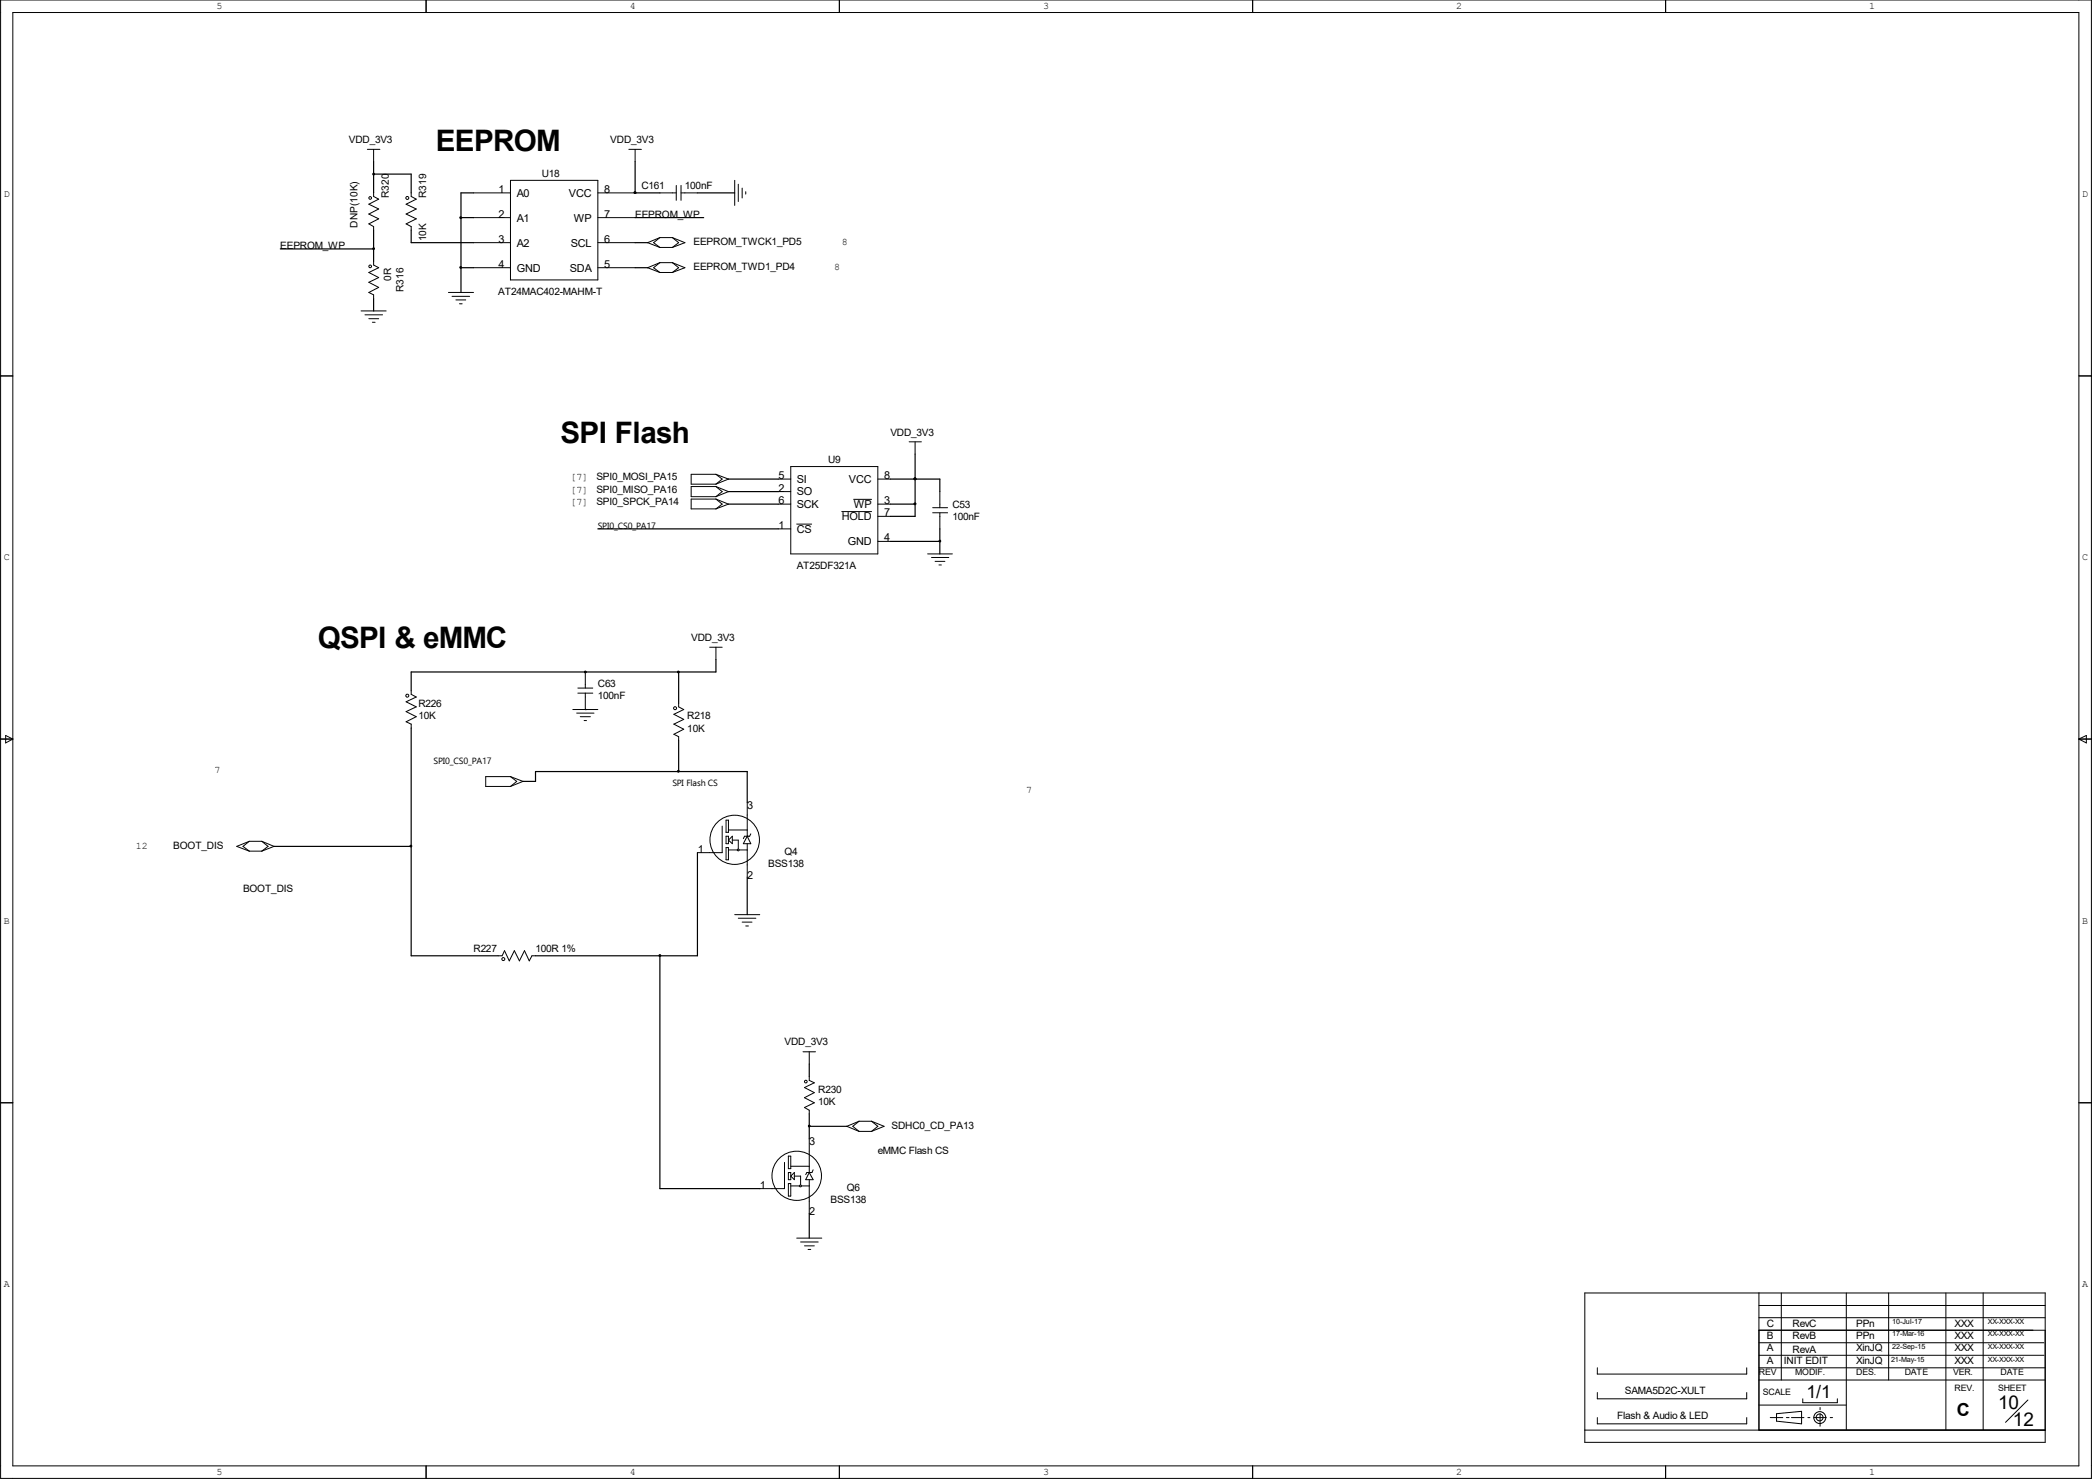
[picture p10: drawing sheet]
<svg xmlns="http://www.w3.org/2000/svg" width="297mm" height="210mm" viewBox="0 0 297 210" stroke-linecap="round" stroke-linejoin="round" font-family="sans-serif">
<g fill="none" stroke="#000" stroke-width=".14">
<path d="M.1 0h296.8v209.9h-296.8zM1.8 1.8h293.3v206.4h-293.3zM60.5 0v1.8M119.2 0v1.8M177.8 0v1.8M236.5 0v1.8M52.2 21.2h1.7M53 37.1v.5l.8 .4-1.4 .7 1.4 .7-1.4 .7 1.4 .7-1.4 .7 .6 .4v.5M53 21.2v1.7M53 27.4v.5l.8 .4-1.4 .7 1.4 .7-1.4 .7 1.4 .7-1.4 .7 .6 .4v.5M58.4 27.4v.5l.7 .4-1.4 .7 1.4 .7-1.4 .7 1.4 .7-1.4 .7 .7 .4v.5M67.2 27.4h5.3"/>
<path d="M67.2 30.9h5.3M67.2 34.5h5.3M67.2 38h5.3M72.5 25.6h12.4v14.2h-12.4zM84.9 27.4h5.3M84.9 30.9h5.3M84.9 34.5h5.3M84.9 38h5.3M89.3 21.2h1.8M90.2 21.2v1.7M93.7 27.4h2.3M93.7 38.7h1.8"/>
<path d="M93.7 37.3h1.8M93.7 37.3l-1.8 .7 1.8 .7M93.7 37.3l-.9 .7 .9 .7M93.7 35.1h1.8M93.7 33.7h1.8M93.7 33.7l-1.8 .8 1.8 .6M93.7 33.7l-.9 .8 .9 .6M95.5 37.3l1.7 .7-1.7 .7M95.5 37.3l.9 .7-.9 .7M95.5 33.7l1.7 .8-1.7 .6M95.5 33.7l.9 .8-.9 .6M96 26.3v2.1"/>
<path d="M96.7 27.4h2.3M96.7 26.3v2.1M104.3 25.6v3.6M104.8 26.2v2.4M105.4 26.7v1.4M105.9 27.2v.4M.1 53.4h1.7M51.3 44.2h3.5M51.8 44.7h2.5M52.4 45.3h1.4M52.9 45.8h.4M63.7 41.5h3.5"/>
<path d="M64.2 42.1h2.5M64.7 42.6h1.4M65.2 43.1h.4M295.1 53.4h1.8M101.6 67.4h-3.5v1.3h3.5M101.6 67.4l1.8 .6-1.8 .7M101.6 69.1h-3.5v1.4h3.5M101.6 70.9h-3.5v1.4h3.5M101.6 67.4l.9 .6-.9 .7M101.6 69.1l1.8 .7-1.8 .7M101.6 69.1l.9 .7-.9 .7M101.6 70.9l1.8 .7-1.8 .7"/>
<path d="M101.6 70.9l.9 .7-.9 .7M110.5 68h1.8M110.5 75.1h1.8M110.5 71.6h1.8M110.5 69.8h1.8M112.3 66.3h12.3v12.4h-12.3zM113.1 74.4h2.1M119.5 72.6h4.2M121.2 70.9h2.5M124.6 73.3h1.8M124.6 76.9h1.8M124.6 68h1.8"/>
<path d="M124.6 71.6h1.8M129.1 62.7h1.7M129.9 62.7v1.8M131.7 78.7h3.5M132.2 79.2h2.5M132.4 72.1h2.1M132.4 72.8h2.1M132.8 79.7h1.4M133.4 69.8v2.3M133.4 72.8v2.3M58.4 98.1v.5l.7 .4-1.4 .7 1.4 .7-1.4 .6 1.4 .8-1.4 .7 .7 .3v.6M82 97.7h2.2"/>
<path d="M82 98.4h2.2M83.1 95.4v2.3M83.1 98.4v2.4M96.4 99.9v.5l.7 .4-1.4 .6 1.4 .8-1.4 .6 1.4 .7-1.4 .8 .7 .3v.5M100.8 91.9h1.7M101.6 91.9v1.7M133.3 80.2h.3M.1 104.9h1.7M.8 104.4l1 .5-1 .6zM35.4 119.5l-1.8 .7 1.8 .7M35.4 119.5h1.8M35.4 119.5l-.9 .7 .9 .7"/>
<path d="M37.2 119.5l1.7 .7-1.7 .7M37.2 119.5l.9 .7-.9 .7M72.5 110.3h-3.5v1.4h3.5M72.5 110.3l1.8 .7-1.8 .7M72.5 110.3l.9 .7-.9 .7M81.3 100.8h3.6M81.9 101.3h2.4M82.4 101.8h1.4M82.9 102.3h.4M102.5 117.3v3.8h-3.5M103.1 116.5h.3v1.7h-.3zM103.1 118.7h.3v1.1h-.3z"/>
<path d="M103.4 117.9h2.7M104 118.7v1.1l-.6-.5zM104 119.3h.8v1.2M106.1 118.7h.1M106.1 114v4.7M106.1 119.8v4.8M106.1 118.7l.5 1.1h-1.1zM106.6 118.4l-.2 .3h-.7l-.2 .4M295.1 104.9h1.8M295.1 104.9l1.1-.5v1.1zM35.4 120.9h1.8M70.7 135.7h.6l.3-.7 .7 1.4 .7-1.4 .7 1.4 .8-1.4 .6 1.4 .4-.7h.5"/>
<path d="M103.1 120.4h.3v1.7h-.3zM103.4 120.7h1.2M104.3 129.9h3.6M104.8 130.4h2.5M105 120.7h1.1M105.4 130.9h1.4M105.9 131.5h.4M.1 156.6h1.7M114 149.4h1.8M114.9 149.4v1.7M114.9 152.9v.5l.7 .4-1.4 .6 1.4 .8-1.4 .7 1.4 .7-1.4 .7 .7 .3v.6M122 159.2h1.7"/>
<path d="M122 159.2l-1.8 .7 1.8 .8M122 159.2l-.9 .7 .9 .8M123.7 159.2l1.8 .7-1.8 .8M123.7 159.2l.9 .7-.9 .8M295.1 156.6h1.8M111.4 165.1v3.7h-3.5M111.9 164.2h.4v1.7h-.4zM111.9 166.5h.4v1h-.4zM111.9 168.1h.4v1.7h-.4zM112.3 168.4h1.2M112.3 165.6h2.6M112.8 166.5v1l-.5-.5z"/>
<path d="M112.8 167h.9v1.2M113.1 175.8h3.6M113.5 168.3h.2v.2h-.2zM113.7 176.4h2.5M113.8 168.4h1.1M114.2 176.9h1.4M114.7 177.4h.4M114.9 166.5h.1M114.9 161.7v4.8M114.9 167.5v4.8M114.9 166.5l.5 1h-1zM115.4 166.1l-.1 .4h-.7l-.2 .3"/>
<path d="M122 160.7h1.7M225 183.6h65.4v21.2h-65.4zM226.8 194.2v.9h21.2v-.9M226.8 197.7v.9h21.2v-.9M249.7 185.4h40.7M249.7 192.4h40.5M249.7 190.7h40.5M249.7 188.9h40.7M249.7 187.1h40.7M249.7 196h40.7M249.7 183.6v19.5M249.7 199.5h12.4"/>
<path d="M249.7 194.2h40.7M252.9 183.6v12.4M255.9 198.6v.6h5v-.6M258.4 199.9v.3M262.1 183.6v19.5M268.1 183.6v12.4M276.3 183.6v19.5M281.6 183.6v19.5M287.9 198.8l-3.2 3.2M60.5 208.2v1.7M119.2 208.2v1.7M177.8 208.2v1.7"/>
<path d="M225 203.1h65.4M226.8 201.3v.9h21.2v-.9M236.5 208.2v1.7M251.3 201.3h1.8M252.2 200.7l3.6-.3v1.8l-3.6-.4zM253.6 201.3h.4M254.3 201.3h1.8M256.7 201.3h.3M257.5 201.3h1.8M258.4 200.7v1.8M259.8 201.3h.4"/>
<circle cx="52.6" cy="37.8" r=".19"/>
<circle cx="52.6" cy="28.1" r=".19"/>
<circle cx="57.8" cy="28.1" r=".21"/>
<circle cx="57.8" cy="98.8" r=".21"/>
<circle cx="95.8" cy="100.6" r=".21"/>
<circle cx="104.3" cy="119.3" r="3.5"/>
<circle cx="71.5" cy="136.2" r=".21"/>
<circle cx="104.8" cy="120.7" r=".13"/>
<circle cx="114.4" cy="153.6" r=".19"/>
<circle cx="113.1" cy="167" r="3.5"/>
<circle cx="258.3" cy="201.3" r=".49"/>
<circle cx="258.4" cy="201.3" r=".85"/>
</g>
<g fill="none" stroke="#000" stroke-width=".17">
<path d="M39.8 35.3h13.2M53 24.7h5.4v2.7M53 22.9v4.5M53 32.7v4.4M58.4 32.7v1.8h8.8M65.4 38h1.8M65.4 30.9h1.8M67.2 27.4h-1.8v14.1M90.2 27.4h.1M90.2 38h1.7M90.2 34.5h1.7M90.2 27.4h3.5"/>
<path d="M90.2 30.9h9.7M90.2 22.9v4.5M99 27.4h5.3M53 42.4v1.8M84.9 75.1h25.6M103.4 71.6h7.1M103.4 69.8h7.1M103.4 68h7.1M126.4 71.6h3.5M126.4 68h7v1.8M126.4 76.9h7M129.9 68h.1"/>
<path d="M129.9 64.5v8.8h-3.5M133.4 75.1v3.6M83.1 95.4h.1M96.4 95.4v4.5M101.6 93.6v1.8h-43.2v2.7M58.4 103.4v32.3h12.3M74.3 111h1.7v-1.4h30.1v4.4M83.1 100.8h.1M96.4 105.1v4.5M38.9 120.2h19.5M93.7 135.7v33.1h14.2M99 121.1v14.6h-23"/>
<path d="M106.1 124.6v5.3M114.9 151.1v1.8M114.9 158.2v3.5M114.9 159.9h5.3M114.9 172.3v3.5"/>
</g>
<g fill="#000" stroke="#000" stroke-width=".14">
<path d="M90 27.3h.3v.1h-.3z" fill-rule="evenodd"/>
<path d="M129.8 71.5h.2v.1h-.2z" fill-rule="evenodd"/>
<path d="M129.8 67.9h.2v.2h-.2z" fill-rule="evenodd"/>
<path d="M129.8 67.9h.2v.2h-.2z" fill-rule="evenodd"/>
<circle cx="53" cy="24.7" r=".13"/>
<circle cx="53" cy="35.3" r=".13"/>
<circle cx="65.4" cy="38" r=".13"/>
<circle cx="65.4" cy="30.9" r=".13"/>
<circle cx="133.4" cy="76.8" r=".13"/>
<circle cx="83.1" cy="95.4" r=".13"/>
<circle cx="96.3" cy="95.4" r=".13"/>
<circle cx="96.3" cy="109.5" r=".13"/>
<circle cx="58.3" cy="120.1" r=".13"/>
<circle cx="93.7" cy="135.7" r=".13"/>
<circle cx="114.9" cy="159.9" r=".13"/>
</g>
<g font-size="4.2">
<text x="61.9" y="21.4">EEPROM</text>
<text x="79.6" y="62.9">SPI Flash</text>
<text x="45.1" y="92.1">QSPI &amp; eMMC</text>
</g>
<g font-size="2.7">
<text x="283.7" y="200">10</text>
<text x="285.8" y="202.5">12</text>
</g>
<g font-size="2.5">
<text x="256.5" y="198.5">1/1</text>
<text x="277.8" y="201.1">C</text>
</g>
<g font-size="1.6">
<text x="70.8" y="27.4">1</text>
<text x="73.4" y="27.9">A0</text>
<text x="80.8" y="27.9">VCC</text>
<text x="85.8" y="27.4">8</text>
<text x="70.8" y="30.9">2</text>
<text x="70.8" y="34.5">3</text>
<text x="73.4" y="31.5">A1</text>
<text x="73.4" y="35">A2</text>
<text x="81" y="35">SCL</text>
<text x="81.4" y="31.5">WP</text>
<text x="85.8" y="30.9">7</text>
<text x="85.8" y="34.5">6</text>
<text x="70.8" y="38">4</text>
<text x="73.4" y="38.6">GND</text>
<text x="80.9" y="38.6">SDA</text>
<text x="85.8" y="38">5</text>
<text x="110.5" y="71.6">6</text>
<text x="110.5" y="68">5</text>
<text x="110.5" y="69.8">2</text>
<text x="113.1" y="68.6">SI</text>
<text x="113.1" y="70.4">SO</text>
<text x="120.5" y="68.6">VCC</text>
<text x="125.5" y="68">8</text>
<text x="125.5" y="71.6">3</text>
<text x="110.5" y="75.1">1</text>
<text x="113.1" y="75.6">CS</text>
<text x="113.1" y="72.1">SCK</text>
<text x="119.5" y="73.9">HOLD</text>
<text x="120.4" y="77.4">GND</text>
<text x="121.2" y="72.1">WP</text>
<text x="125.5" y="73.3">7</text>
<text x="125.5" y="76.9">4</text>
<text x="106.1" y="114.9">3</text>
<text x="99.1" y="121.1">1</text>
<text x="106.1" y="124.8">2</text>
<text x="114.9" y="162.6">3</text>
<text x="107.9" y="168.8">1</text>
<text x="114.9" y="172.5">2</text>
</g>
<g font-size="1.4">
<text x="30.7" y="1.3">5</text>
<text x="89.4" y="1.3">4</text>
<text x="148.1" y="1.3">3</text>
<text x="206.8" y="1.3">2</text>
<text x="265.4" y="1.3">1</text>
<text x="49.5" y="20.3">VDD_3V3</text>
<text x="86.6" y="20.3">VDD_3V3</text>
<text x=".6" y="28">D</text>
<text x="55.2" y="28.1" transform="rotate(-90 55.2 28.1)">R320</text>
<text x="60.5" y="28.1" transform="rotate(-90 60.5 28.1)">R319</text>
<text x="76.9" y="25.1">U18</text>
<text x="91.1" y="26.8">C161</text>
<text x="97.2" y="26.8">100nF</text>
<text x="295.6" y="28">D</text>
<text x="39.8" y="35.3">EEPROM_WP</text>
<text x="50.8" y="32.3" transform="rotate(-90 50.8 32.3)">DNP(10K)</text>
<text x="60.5" y="34.3" transform="rotate(-90 60.5 34.3)">10K</text>
<text x="90.2" y="30.9">EEPROM_WP</text>
<text x="98.5" y="34.8">EEPROM_TWCK1_PD5</text>
<text x="119.5" y="34.8">8</text>
<text x="55.5" y="39.9" transform="rotate(-90 55.5 39.9)">0R</text>
<text x="57.3" y="41.5" transform="rotate(-90 57.3 41.5)">R316</text>
<text x="70.7" y="41.9">AT24MAC402-MAHM-T</text>
<text x="98.5" y="38.4">EEPROM_TWD1_PD4</text>
<text x="118.4" y="38.4">8</text>
<text x="117.6" y="65.7">U9</text>
<text x="126.4" y="61.8">VDD_3V3</text>
<text x="81" y="68.2">[7]</text>
<text x="81" y="70">[7]</text>
<text x="81" y="71.8">[7]</text>
<text x="84.7" y="68.2">SPI0_MOSI_PA15</text>
<text x="84.7" y="70">SPI0_MISO_PA16</text>
<text x="84.7" y="71.8">SPI0_SPCK_PA14</text>
<text x="135.2" y="72.1">C53</text>
<text x="135.2" y="73.9">100nF</text>
<text x=".6" y="79.6">C</text>
<text x="113.1" y="80.7">AT25DF321A</text>
<text x="295.6" y="79.6">C</text>
<text x="98.1" y="91">VDD_3V3</text>
<text x="59.4" y="100.4">R226</text>
<text x="84.9" y="97.5">C63</text>
<text x="84.9" y="99.3">100nF</text>
<text x="59.4" y="102.2">10K</text>
<text x="97.6" y="102.2">R218</text>
<text x="97.6" y="103.9">10K</text>
<text x="30.4" y="109.7">7</text>
<text x="145.7" y="112.6">7</text>
<text x="19.3" y="120.5">12</text>
<text x="24.6" y="120.5">BOOT_DIS</text>
<text x="109.1" y="123.1">BSS138</text>
<text x="111.4" y="121.4">Q4</text>
<text x=".6" y="131.2">B</text>
<text x="34.5" y="126.7">BOOT_DIS</text>
<text x="295.6" y="131.2">B</text>
<text x="67.2" y="135.2">R227</text>
<text x="76" y="135.2">100R 1%</text>
<text x="111.4" y="148.4">VDD_3V3</text>
<text x="116.2" y="155.2">R230</text>
<text x="116.2" y="156.9">10K</text>
<text x="126.6" y="160.3">SDHC0_CD_PA13</text>
<text x="124.6" y="163.8">eMMC Flash CS</text>
<text x="117.9" y="170.9">BSS138</text>
<text x="120.2" y="169.1">Q6</text>
<text x=".6" y="182.8">A</text>
<text x="295.6" y="182.8">A</text>
<text x="250.8" y="190.2">B</text>
<text x="250.8" y="191.9">A</text>
<text x="250.8" y="188.4">C</text>
<text x="254.5" y="190.2">RevB</text>
<text x="254.5" y="188.4">RevC</text>
<text x="263.5" y="191.9">XinJQ</text>
<text x="263.5" y="188.4">PPn</text>
<text x="263.5" y="190.2">PPn</text>
<text x="277.5" y="188.4">XXX</text>
<text x="277.5" y="191.9">XXX</text>
<text x="277.5" y="190.2">XXX</text>
<text x="230.7" y="197.9">SAMA5D2C-XULT</text>
<text x="250.8" y="193.7">A</text>
<text x="253.3" y="193.7">INIT EDIT</text>
<text x="254.5" y="192.1">RevA</text>
<text x="263.5" y="193.7">XinJQ</text>
<text x="277.5" y="193.7">XXX</text>
<text x="229.6" y="201.5">Flash &amp; Audio &amp; LED</text>
<text x="30.7" y="209.5">5</text>
<text x="89.4" y="209.5">4</text>
<text x="148.1" y="209.5">3</text>
<text x="206.8" y="209.5">2</text>
<text x="265.4" y="209.5">1</text>
</g>
<g font-size="1.3">
<text x="84.9" y="75.1">SPI0_CS0_PA17</text>
<text x="61.6" y="108.5">SPI0_CS0_PA17</text>
<text x="95.5" y="111.7">SPI Flash CS</text>
<text x="249.7" y="195.2">REV</text>
<text x="254.9" y="195.2">MODIF.</text>
<text x="263.5" y="195.2">DES.</text>
<text x="270.4" y="195.2">DATE</text>
<text x="277.3" y="195.2">VER.</text>
<text x="277.5" y="197.6">REV.</text>
<text x="283.7" y="197.6">SHEET</text>
<text x="284" y="195.2">DATE</text>
<text x="250.3" y="198.1">SCALE</text>
</g>
<g font-size="1">
<text x="268.6" y="188">10-Jul-17</text>
<text x="268.6" y="191.6">22-Sep-15</text>
<text x="268.6" y="189.8">17-Mar-16</text>
<text x="282.2" y="188">XX-XXX-XX</text>
<text x="282.2" y="189.8">XX-XXX-XX</text>
<text x="282.2" y="191.6">XX-XXX-XX</text>
<text x="268.5" y="193.3">21-May-15</text>
<text x="282.2" y="193.3">XX-XXX-XX</text>
</g>
</svg>
